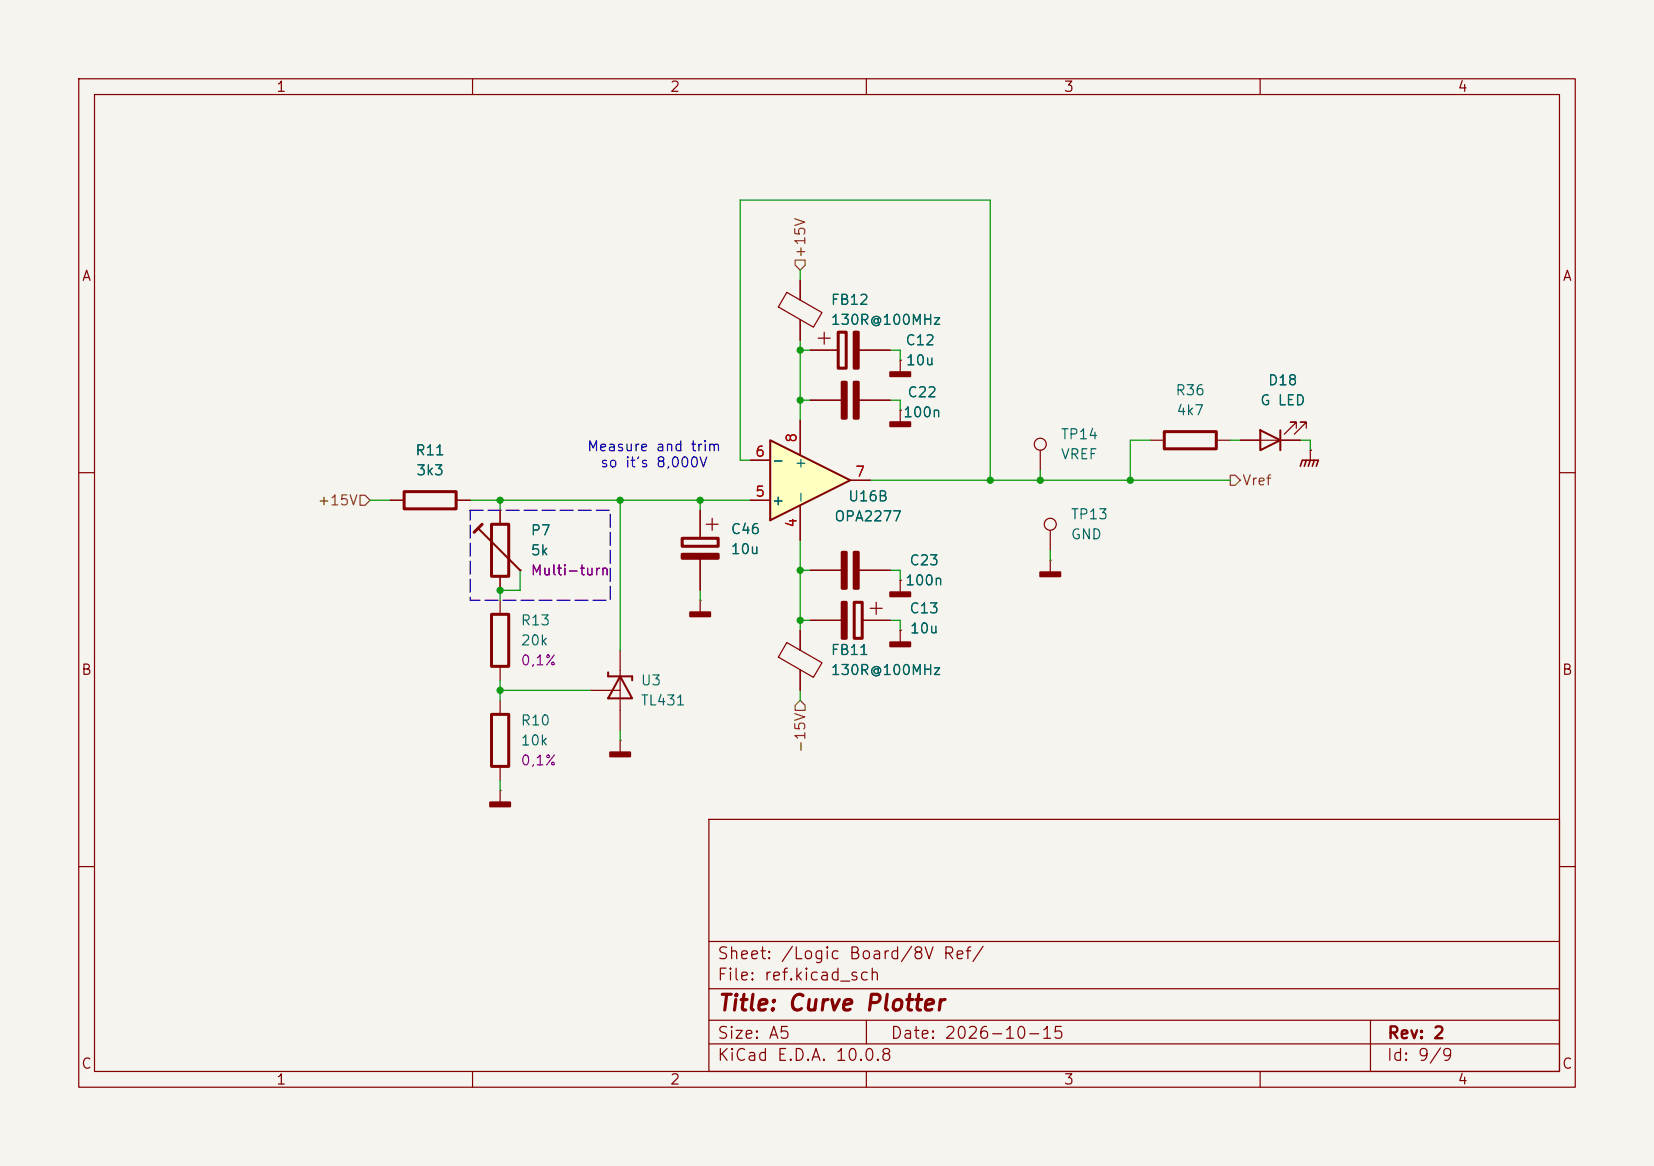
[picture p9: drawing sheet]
<svg xmlns="http://www.w3.org/2000/svg" width="210mm" height="148mm" viewBox="0 0 210 148" stroke-linecap="round" stroke-linejoin="round" font-family="sans-serif">
<path d="M0 0h210v148h-210z" fill="#f5f4ef" stroke="#f5f4ef" stroke-width=".13"/>
<g fill="none" stroke="#840000" stroke-width=".15">
<path d="M10 10h190v128h-190zM12 12h186v124h-186zM60 10v2M110 10v2M160 10v2M101.6 53.3v4.5M102.9 50.8h4.6M108.4 50.8h4.6M114.3 52.1h.1M114.3 45.7h.1M114.3 45.7v1.5M114.3 52.1v1.5"/>
<path d="M10 60h2M49.5 63.5h1.8M57.9 63.5h1.8M63.5 76.2v1.8M88.9 76.2h.1M88.9 76.2v1.5M101.6 64.1v4.5M133.3 71.1h.1M133.3 71.1v1.5M198 60h2M63.5 84.6v1.8M74.9 87.6h3.8"/>
<path d="M78.7 94h.1M78.7 82.6v10.1M78.7 94v1.5M10 110h2M90 104h108v32h-108zM90 119.5h108M198 110h2M60 136v2M90 132.5h108M90 129.5h108M90 125.5h108M110 136v2"/>
<path d="M110 129.5v3M160 136v2M174 129.5v6.5"/>
</g>
<g fill="#840000" stroke="#840000" stroke-width=".25">
<path d="M87.6 77.7h2.6v.5h-2.6z"/>
<path d="M77.5 95.5h2.5v.5h-2.5z"/>
<path d="M113 53.6h2.6v.5h-2.6z"/>
<path d="M113 47.2h2.6v.6h-2.6z"/>
<path d="M132.1 72.6h2.5v.6h-2.5z"/>
</g>
<g fill="#840000" stroke="#840000" stroke-width=".38">
<path d="M108.5 48.5h.5v4.6h-.5z"/>
<path d="M106.9 48.5h.5v4.6h-.5z"/>
</g>
<path d="M77.2 85.3v.6h3.1v.5M78.7 85.9l1.6 2.7h-3.1z" fill="none" stroke="#840000" stroke-width=".25"/>
<path d="M51.3 62.4h6.6v2.2h-6.6zM62.4 78h2.2v6.6h-2.2z" fill="none" stroke="#840000" stroke-width=".38"/>
<path d="M97.8 55.9l10.1 5.1-10.1 5z" fill="#ffffc2"/>
<path d="M97.8 55.9l10.1 5.1-10.1 5zM160 54.6l2.6 1.3-2.6 1.3zM162.6 54.6v2.6M60.7 67.1l5.3 5.3" fill="none" stroke="#840000" stroke-width=".25"/>
<g fill="none" stroke="#840000" stroke-width=".15">
<path d="M99.9 37.1l4.5 2.6-1.1 1.8-4.5-2.5zM101.6 35.6v2.5M95.2 58.4h2.6M101.6 40.6v2.6M101.6 53.3v4.5M102.9 44.5h3.6M102.9 50.8h4.6M103.9 42.9h1.5M104.6 42.2v1.5M108.4 44.5h4.6M108.4 50.8h4.6M114.3 45.7h.1"/>
<path d="M114.3 52.1h.1M132.1 57.2v2.5M146 55.9h1.8M154.4 55.9h1.8M157.5 55.9h7.6M164.6 54.4v-.8h-.8h.8l-1.5 1.5M165.9 54.4v-.8h-.8h.8l-1.6 1.5M166.4 57.2h.1M166.4 57.2v1.2M49.5 63.5h1.8M57.9 63.5h1.8M63.5 64.8v1.7"/>
<path d="M63.5 73.2v1.7M66 72.4h.1M88.9 64.8v3.6M88.9 70.3v4.6M89.7 66.5h1.5M90.4 65.8v1.5M95.2 63.5h2.6M101.6 64.1v4.5M102.9 72.4h4.6M102.9 78.7h4.6M107.9 61h2.6M108.4 72.4h4.6"/>
<path d="M109.4 78.7h3.6M110.5 77.2h1.5M111.3 76.5v1.5M114.3 73.7h.1M114.3 73.7v1.5M133.3 67.3v2.6M63.5 88.9v1.8M63.5 97.3v1.8M99.9 81.6l4.5 2.5-1.1 1.9-4.5-2.6zM101.6 80v2.6M101.6 85v2.6M114.3 80h.1"/>
<path d="M114.3 80v1.5M63.5 100.3h.1M63.5 100.3v1.6"/>
<circle cx="132.1" cy="56.4" r=".76"/>
<circle cx="133.3" cy="66.5" r=".76"/>
</g>
<path d="M106.4 42.2h1v4.5h-1zM147.8 54.8h6.6v2.2h-6.6zM61.2 66.5l-1 1.1M62.4 66.5h2.2v6.7h-2.2zM86.6 68.3h4.6v1h-4.6zM108.5 76.5h1v4.5h-1zM62.4 90.7h2.2v6.6h-2.2z" fill="none" stroke="#840000" stroke-width=".38"/>
<g fill="#840000" stroke="#840000" stroke-width=".38">
<path d="M108.5 42.2h.5v4.5h-.5z"/>
<path d="M106.9 70.1h.5v4.6h-.5z"/>
<path d="M108.5 70.1h.5v4.6h-.5z"/>
<path d="M106.9 76.5h.5v4.5h-.5z"/>
<path d="M86.6 70.4h4.6v.5h-4.6z"/>
</g>
<g fill="#840000" stroke="#840000" stroke-width=".25">
<path d="M62.2 101.9h2.6v.5h-2.6z"/>
<path d="M113 75.2h2.6v.5h-2.6z"/>
<path d="M113 81.5h2.6v.5h-2.6z"/>
</g>
<path d="M165.1 59.2l.3-.8h2l-.3 .8M165.9 58.4l-.3 .8M166.4 58.4l-.3 .8M166.9 58.4l-.3 .8" fill="none" stroke="#840000" stroke-width=".2"/>
<path d="M101 33h1.2v.7l-.6 .6-.6-.6zM45.7 62.9h.7l.6 .6-.6 .6h-.7zM156.2 60.3h.6l.7 .7-.7 .6h-.6zM101.6 88.9l.6 .6v.7h-1.2v-.7z" fill="none" stroke="#725600" stroke-width=".15"/>
<g fill="none" stroke="#009600" stroke-width=".15">
<path d="M101.6 34.3v1.3M95.2 58.4h-1.2v-33h31.7v35.6M101.6 43.2v10.1M101.6 50.8h1.3M101.6 44.5h1.3M113 44.5h1.3v1.2M113 50.8h1.3v1.3M132.1 59.7v1.3M146 55.9h-2.5v5.1M156.2 55.9h1.3M165.1 55.9h1.3v1.3M47 63.5h2.5"/>
<path d="M59.7 63.5h35.5M63.5 63.5v1.3M66 72.4v2.5h-2.5v1.3M78.7 63.5v19.1M88.9 63.5v1.3M88.9 74.9v1.3M101.6 68.6v11.4M101.6 78.7h1.3M101.6 72.4h1.3M110.5 61h45.7M113 72.4h1.3v1.3M113 78.7h1.3v1.3"/>
<path d="M133.3 69.9v1.2M63.5 86.4v2.5M63.5 99.1v1.2M63.5 87.6h11.4M78.7 92.7v1.3M101.6 87.6v1.3"/>
</g>
<path d="M59.7 64.8h17.8v11.4h-17.8z" fill="none" stroke="#0000c2" stroke-width=".15" stroke-dasharray="1.7 .6"/>
<g fill="#009600">
<circle cx="63.5" cy="74.9" r=".46"/>
<circle cx="78.7" cy="63.5" r=".46"/>
<circle cx="88.9" cy="63.5" r=".46"/>
<circle cx="101.6" cy="78.7" r=".46"/>
<circle cx="63.5" cy="87.6" r=".46"/>
<circle cx="63.5" cy="63.5" r=".46"/>
<circle cx="101.6" cy="44.5" r=".46"/>
<circle cx="101.6" cy="50.8" r=".46"/>
<circle cx="101.6" cy="72.4" r=".46"/>
<circle cx="125.7" cy="61" r=".46"/>
<circle cx="143.5" cy="61" r=".46"/>
<circle cx="132.1" cy="61" r=".46"/>
</g>
<text font-size="2" fill="#840000" x="91" y="128.8">Title: Curve Plotter</text>
<g font-size="1.5" fill="#840000">
<text x="91" y="124.8">File: ref.kicad_sch</text>
<text x="91" y="122.1">Sheet: /Logic Board/8V Ref/</text>
<text x="91" y="135">KiCad E.D.A. 10.0.8</text>
<text x="91" y="132.2">Size: A5</text>
<text x="113" y="132.2">Date: 2026-10-15</text>
<text x="176" y="135">Id: 9/9</text>
<text x="176.1" y="132.2">Rev: 2</text>
</g>
<g font-size="1.3" fill="#840000">
<text x="35" y="12">1</text>
<text x="85" y="12">2</text>
<text x="135" y="12">3</text>
<text x="185" y="12">4</text>
<text x="10.3" y="36">A</text>
<text x="198.3" y="36">A</text>
<text x="10.2" y="86">B</text>
<text x="198.2" y="86">B</text>
<text x="10.2" y="136">C</text>
<text x="35" y="138">1</text>
<text x="85" y="138">2</text>
<text x="135" y="138">3</text>
<text x="185" y="138">4</text>
<text x="198.2" y="136">C</text>
</g>
<g font-size="1.3" fill="#725600">
<text x="102.6" y="32.9" transform="rotate(-90 102.6 32.9)">+15V</text>
<text x="40.2" y="64.5">+15V</text>
<text x="157.6" y="61.9">Vref</text>
<text x="102.6" y="95.7" transform="rotate(-90 102.6 95.7)">-15V</text>
</g>
<g font-size="1.3" fill="#006464">
<text x="105.4" y="39">FB12</text>
<text x="105.4" y="41.6">130R@100MHz</text>
<text x="114.9" y="44.1">C12</text>
<text x="114.9" y="46.7">10u</text>
<text x="114.6" y="53.3">100n</text>
<text x="115.1" y="50.7">C22</text>
<text x="149.2" y="50.5">R36</text>
<text x="149.3" y="53">4k7</text>
<text x="159.9" y="51.8">G LED</text>
<text x="160.9" y="49.2">D18</text>
<text x="52.6" y="58.1">R11</text>
<text x="97.9" y="59.4">-</text>
<text x="102.6" y="59.7" transform="rotate(-90 102.6 59.7)">+</text>
<text x="134.6" y="56.1">TP14</text>
<text x="134.6" y="58.6">VREF</text>
<text x="52.8" y="60.7">3k3</text>
<text x="97.9" y="64.5">+</text>
<text x="102.6" y="64" transform="rotate(-90 102.6 64)">-</text>
<text x="107.6" y="64">U16B</text>
<text x="67.3" y="68.3">P7</text>
<text x="67.3" y="70.8">5k</text>
<text x="92.7" y="68.1">C46</text>
<text x="92.7" y="70.7">10u</text>
<text x="105.8" y="66.5">OPA2277</text>
<text x="135.9" y="66.2">TP13</text>
<text x="135.9" y="68.8">GND</text>
<text x="114.8" y="74.6">100n</text>
<text x="115.4" y="72.1">C23</text>
<text x="66" y="79.7">R13</text>
<text x="66" y="82.2">20k</text>
<text x="105.4" y="83.5">FB11</text>
<text x="115.4" y="78.2">C13</text>
<text x="115.4" y="80.7">10u</text>
<text x="81.3" y="87.3">U3</text>
<text x="81.3" y="89.9">TL431</text>
<text x="105.4" y="86">130R@100MHz</text>
<text x="66" y="92.4">R10</text>
<text x="66" y="94.9">10k</text>
</g>
<g font-size="1.3" fill="#0000c2">
<text x="74.5" y="57.6">Measure and trim</text>
<text x="76.1" y="59.6">so it's 8,000V</text>
</g>
<g font-size="1.3" fill="#a90000">
<text x="95.8" y="58.3">6</text>
<text x="101.5" y="56.3" transform="rotate(-90 101.5 56.3)">8</text>
<text x="95.8" y="63.4">5</text>
<text x="108.5" y="60.8">7</text>
<text x="101.5" y="67.1" transform="rotate(-90 101.5 67.1)">4</text>
</g>
<g font-size="1.3" fill="#840084">
<text x="67.3" y="73.4">Multi-turn</text>
<text x="66" y="84.8">0,1%</text>
<text x="66" y="97.5">0,1%</text>
</g>
</svg>
